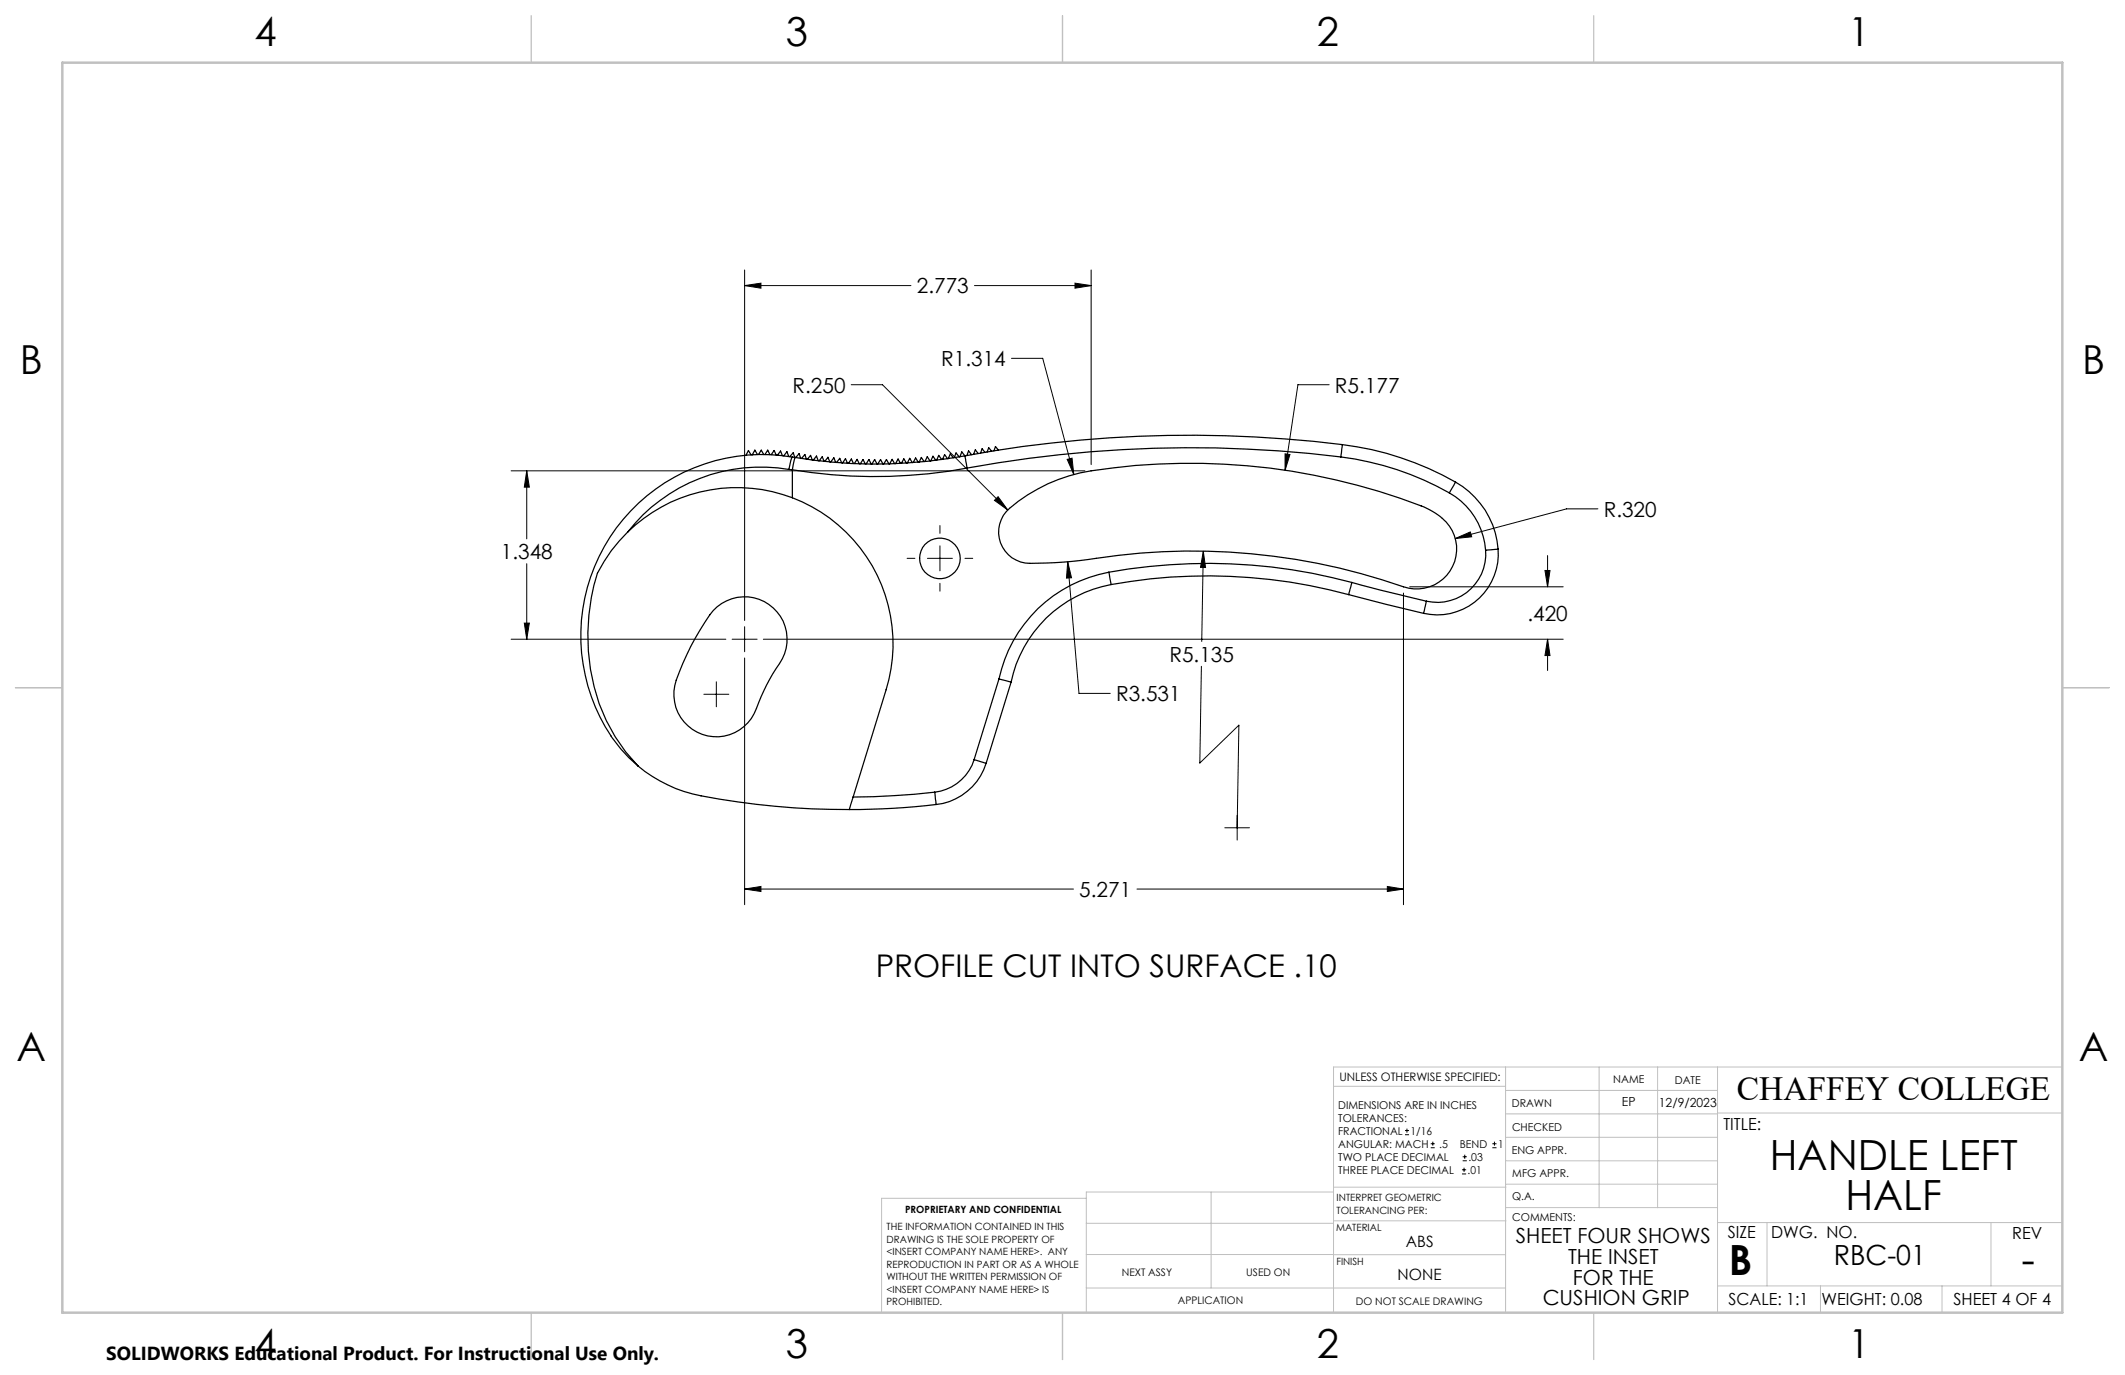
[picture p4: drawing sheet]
<svg xmlns="http://www.w3.org/2000/svg" width="432mm" height="279mm" viewBox="0 0 432 279" stroke-linecap="round" stroke-linejoin="round" font-family="sans-serif">
<g fill="none" stroke="#000" stroke-width=".25">
<path d="M152.6 92.4l-.5-.9-.5 1M153.9 92.4l-.5-.9-.5 .9M154.1 92.4l.6-.9 .5 .9M155.4 92.4l.6-.9 .5 .9M156.7 92.4l.6-.9 .4 1M158 92.5l.6-.8 .4 .9M159.2 92.6l.7-.8 .4 .9M160.3 95.4a34.3 34.3 0 0 0-32.7 12.7M160.3 95.4l.7 .1M160.5 92.8l.7-.8 .3 1M161 92.9l-.3 .7-.4 1.8M161 92.9a36.8 36.8 0 0 0-37.9 17.6 36.8 36.8 0 0 0 3 41.7l1.7 1.8 1.8 1.6"/>
<path d="M161 92.9l.6 .1M161 95.5v5.6M161.6 93l-.6 2.5M161.7 93l.7-.8 .3 1M162.9 93.2l.6-.8 .4 .9M164 93.3l.7-.8 .4 1M165.2 93.5l.7-.8 .4 .9M166.4 93.7l.7-.9 .4 1M167.6 93.8l.6-.9 .4 1M168.8 93.9l.6-.9 .4 1M170 94l.6-.9 .4 1M171.2 94.1l.6-.9 .4 1"/>
<path d="M172.4 94.2l.6-.9 .4 .9M173.6 94.2l.6-.9 .4 1M174.8 94.3l.6-.9 .4 .9M176 94.3l.6-.9 .4 .9M177.2 94.3l.5-.9 .5 .9M178.4 94.3l.5-.9 .5 .9M180.6 94.3l-.5-.9-.5 .9M181.8 94.2l-.5-.9-.5 1M183 94.2l-.5-.9-.5 .9M184.2 94.1l-.5-.9-.5 1M185.4 94l-.5-.9-.5 1M186.6 93.9l-.5-.8-.5 .9"/>
<path d="M187.8 93.8l-.6-.8-.4 .9M189 93.7l-.6-.9-.4 1M190.1 93.5l-.5-.8-.5 1M191.3 93.4l-.6-.9-.4 1M192.5 93.2l-.6-.8-.4 .9M193.7 93l-.6-.8-.4 1M194.9 92.9l-.6-.9-.4 1M196.1 92.6a99.9 99.9 0 0 1-34.5 .4M196.1 92.6l.4 2.5M196.1 92.6l-.7-.8-.3 1M196.5 95.1a102.2 102.2 0 0 1-35.5 .4M197.4 92.4l-.6-.8-.3 1"/>
<path d="M198.8 92.1l-.6-.7-.4 .9M200.1 91.9l-.5-.7-.4 .9M201.5 91.7l-.6-.7-.3 .8M202.9 91.5l-.6-.8-.3 .9M272.5 92.9a250.6 250.6 0 0 0-76 2.2M272.5 92.9a59.8 59.8 0 0 1 22 7.3M272.8 90.3a251.2 251.2 0 0 0-76.7 2.3M272.8 90.3l-.3 2.6M272.8 90.3a62.1 62.1 0 0 1 23 7.7M295.8 98l-1.3 2.2M295.8 98a17 17 0 0 1 8.6 13.6M127.6 108.1a30.8 30.8 0 0 0-6.2 8.4 41.9 41.9 0 0 0 1.8 29.9l1.8 3.3 2.1 3.1 2.5 2.8"/>
<path d="M161 101.1a31.8 31.8 0 0 0-33.4 7M161 101.1a31.7 31.7 0 0 1 19.1 39.1l-6.7 21.8M204.5 104a33 33 0 0 1 17.2-8.3 130.3 130.3 0 0 1 68.2 7.6 10.5 10.5 0 0 1 5.6 5.5 8.1 8.1 0 0 1-1.9 8.5 8.1 8.1 0 0 1-8.4 1.9 131.5 131.5 0 0 0-65.8-5.3l-6.7 .5a15.8 15.8 0 0 1-5.3-.2 6.4 6.4 0 0 1-2.9-10.2zM225.3 116.3a27.9 27.9 0 0 0-22.3 21.7M225.3 116.3l.5 2.5M225.3 116.3a113 113 0 0 1 49.4 2.1M225.8 118.8a25.4 25.4 0 0 0-20.3 19.8M225.8 118.8a110 110 0 0 1 48.2 2M274.7 118.4l15.1 3.8M274.7 118.4l-.7 2.4M294.5 100.2a14.6 14.6 0 0 1 7.4 11.6M301.9 111.8a9.9 9.9 0 0 1-12.1 10.4"/>
<path d="M304.4 111.6l-2.5 .2M304.4 111.6a12.4 12.4 0 0 1-15.1 13M144.9 124.1a8.6 8.6 0 0 1 11.8-.9 8.6 8.6 0 0 1 1.7 11.6 44.1 44.1 0 0 0-5.2 10.2 8.6 8.6 0 0 1-11 4 8.6 8.6 0 0 1-4.8-10.8 52.6 52.6 0 0 1 7.5-14.1zM203 138l2.5 .6M203 138l-5.1 16.3M205.5 138.6l-5.1 16.5M274 120.8l15.3 3.8M289.8 122.2l-.5 2.4M129.6 155.6a28.6 28.6 0 0 0 12.9 6.1 157.8 157.8 0 0 0 30.1 2.8M197.9 154.3a9.6 9.6 0 0 1-8 6.7M197.9 154.3l2.5 .8M200.4 155.1a12.1 12.1 0 0 1-10.2 8.4"/>
<path d="M173.4 162l-.8 2.5M189.9 161l.3 2.5M189.9 161a163.3 163.3 0 0 1-16.5 1M190.2 163.5a147.9 147.9 0 0 1-17.6 1"/>
<circle cx="191" cy="113.4" r="4.1"/>
</g>
<g fill="none" stroke="#000" stroke-width=".2">
<path d="M151.3 58l3.3-.5v1.1zM151.3 54.9v71.2M151.3 58h33.8M198 58h23.7M218.4 57.5l3.3 .5-3.3 .6zM221.7 54.9v39.5M173 78.2h6.3l25.5 25.4M205.5 72.8h6.4l6.3 23.6M270.1 78.2h-6.4l-2.6 17.4M103.9 95.7h116.6M107 95.7l.6 3.3h-1.1zM107 95.7v13.8"/>
<path d="M216.9 93.3l.9-.2 .4 3.3zM261.1 92.2l1 .2-1 3.2zM107 114.5v15.4M184.3 113.5h1.6M188.5 113.5h5M191 106.8v1.6M191 110.9v5.1M191 118.5v1.6M196.1 113.5h1.6M202.1 101.7l.7-.8 2 2.7zM217 114.2l.7 3.2-1 .1zM217 114.2l2.3 26.7h6.3"/>
<path d="M244.5 112l.5 3.3h-1.1zM244.5 112l-.3 18.4M286.5 119.2h31.1M295.7 109.4l3.1-1.3 .2 1zM313.9 115.9h1.1l-.5 3.3zM314.5 112.9v6.3M324.7 103.4h-6.4l-22.6 6M103.9 129.9h43.6M106.5 126.6h1.1l-.6 3.3zM145.6 138.5v5.1M148.8 129.9h5M151.3 133.7v50.1"/>
<path d="M151.3 127.4v5M155.1 129.9h162.5M244.1 135.4l-.3 19.6 7.9-7.6-.3 20.8M285.2 120.5v63.3M314.5 129.9l.5 3.3h-1.1zM314.5 129.9v6.3M143 141.1h5.1M248.9 168.2h5M251.4 165.7v5M151.3 180.7l3.3-.6v1.1zM151.3 180.7h66.8M231 180.7h54.2"/>
<path d="M281.9 180.1l3.3 .6-3.3 .5zM285.5 230.6h.8M285.5 229.7h.8M285.9 229.3v.9M290.7 233.2h.8M290.7 232.4h.8M291.1 232v.8M297.1 238.5h.8M297.1 237.7h.8M297.2 235.9h.9M297.2 235.1h.9M297.5 237.3v.8"/>
<path d="M297.6 234.6v.9M303.2 233.2h.9M303.2 232.4h.9M303.7 232v.8"/>
</g>
<g fill="none" stroke="#c0c0c0" stroke-width=".2">
<path d="M305.9 216.8v49.9M324.9 216.8v28.6M336.8 216.8v28.6M349 216.8v49.9M419.1 216.8h-148.1v49.9M271 220.7h34.9M305.9 231.1h43.1M305.9 226.3h43.1M305.9 221.6h43.1M305.9 235.9h43.1M349 226.2h70.1M220.7 248.6h50.3"/>
<path d="M220.7 254.9h50.3M220.7 243.5h-41.6v23.2M246.1 242.2v19.5M271 255h34.9M271 248.1h35M271 242.2h-50.3v24.5M271 241.2h35M305.9 240.6h43.1M306 245.4h43M349 248.4h70.1M359.1 248.4v12.9M404.6 248.4v12.9"/>
<path d="M220.7 261.7h85.2M349 261.3h70.1M369.9 261.3v5.4M394.6 261.3v5.4"/>
</g>
<path d="M108 3.2v9.5M215.9 3.2v9.5M323.8 3.2v9.5M3.1 139.7h9.6M419.1 139.7h9.5M108 266.7v9.6M215.9 266.7v9.6M323.8 266.7v9.6" fill="none" stroke="#c0c0c0" stroke-width=".25"/>
<path d="M12.7 12.7h406.4v254h-406.4z" fill="none" stroke="#c0c0c0" stroke-width=".5"/>
<path d="M216.9 93.3l1.3 3.1-.4-3.3zM261.1 92.2v3.4l1-3.2zM295.7 109.4l3.3-.3-.2-1zM244.5 112l-.6 3.3h1.1zM217 114.2l-.3 3.3 1-.1zM202.1 101.7l2.7 1.9-2-2.7zM151.3 58l3.3-.5v1.1zM218.4 57.5l3.3 .5-3.3 .6zM106.5 126.6h1.1l-.6 3.3zM107 95.7l.6 3.3h-1.1zM151.3 180.7l3.3-.6v1.1zM281.9 180.1l3.3 .6-3.3 .5zM314.5 129.9l.5 3.3h-1.1zM313.9 115.9h1.1l-.5 3.3z" fill="#000"/>
<g font-size="8.5">
<text x="359.6" y="237.7">HANDLE LEFT</text>
<text x="375" y="245.8">HALF</text>
<text x="351.3" y="259">B</text>
<text x="410.8" y="258.9">-</text>
</g>
<g font-size="8.1">
<text x="51.7" y="9.3">4</text>
<text x="159.7" y="9.3">3</text>
<text x="267.6" y="9.3">2</text>
<text x="375.6" y="9.3">1</text>
<text x="4" y="76">B</text>
<text x="423.1" y="76">B</text>
<text x="3.3" y="215.7">A</text>
<text x="422.4" y="215.7">A</text>
<text x="51.7" y="276">4</text>
<text x="159.7" y="276">3</text>
<text x="267.6" y="276">2</text>
<text x="375.6" y="276">1</text>
</g>
<text font-size="6.9" x="352.9" y="223.6">CHAFFEY COLLEGE</text>
<text font-size="6.3" x="177.9" y="198.5">PROFILE CUT INTO SURFACE .10</text>
<text font-size="5.6" x="372.6" y="257">RBC-01</text>
<g font-size="4.2">
<text x="186.3" y="59.6">2.773</text>
<text x="191.2" y="74.4">R1.314</text>
<text x="161" y="79.8">R.250</text>
<text x="271.3" y="79.8">R5.177</text>
<text x="325.9" y="105">R.320</text>
<text x="101.8" y="113.6">1.348</text>
<text x="310.4" y="126.1">.420</text>
<text x="237.6" y="134.4">R5.135</text>
<text x="226.8" y="142.5">R3.531</text>
<text x="219.3" y="182.2">5.271</text>
<text x="308" y="252.7">SHEET FOUR SHOWS</text>
<text x="318.6" y="256.9">THE INSET</text>
<text x="319.6" y="261">FOR THE</text>
<text x="313.5" y="265.2">CUSHION GRIP</text>
</g>
<text font-size="3.8" x="21.6" y="276.3">SOLIDWORKS Educational Product. For Instructional Use Only.</text>
<g font-size="3.4">
<text x="350.2" y="229.5">TITLE:</text>
<text x="351.1" y="251.6">SIZE</text>
<text x="359.9" y="251.6">DWG. NO.</text>
<text x="408.9" y="251.7">REV</text>
<text x="351.2" y="265.2">SCALE: 1:1</text>
<text x="370.1" y="265.3">WEIGHT: 0.08</text>
<text x="396.9" y="265.2">SHEET 4 OF 4</text>
</g>
<g font-size="3.2">
<text x="285.7" y="253.3">ABS</text>
<text x="284" y="260.1">NONE</text>
</g>
<g font-size="2.5">
<text x="329.6" y="224.8">EP</text>
<text x="337.1" y="224.9">12/9/2023</text>
</g>
<text font-size="2.4" x="272.2" y="219.7">UNLESS OTHERWISE SPECIFIED:</text>
<g font-size="2.2">
<text x="327.8" y="220.1">NAME</text>
<text x="340.3" y="220.2">DATE</text>
<text x="271.9" y="225.3">DIMENSIONS ARE IN INCHES</text>
<text x="271.9" y="227.9">TOLERANCES:</text>
<text x="307.2" y="224.9">DRAWN</text>
<text x="271.9" y="230.6">FRACTIONAL</text>
<text x="271.9" y="233.2">ANGULAR: MACH</text>
<text x="286.6" y="230.6">1/16</text>
<text x="292.5" y="233.2">.5</text>
<text x="296.6" y="233.2">BEND</text>
<text x="304.4" y="233.2">1</text>
<text x="307.3" y="229.8">CHECKED</text>
<text x="271.9" y="238.5">THREE PLACE DECIMAL</text>
<text x="271.9" y="235.9">TWO PLACE DECIMAL</text>
<text x="298.2" y="238.5">.01</text>
<text x="298.4" y="235.9">.03</text>
<text x="307.2" y="234.5">ENG APPR.</text>
<text x="307.3" y="239.2">MFG APPR.</text>
<text x="307.3" y="243.9">Q.A.</text>
<text x="307.3" y="248.1">COMMENTS:</text>
</g>
<g font-size="2.1">
<text x="227.9" y="259.2">NEXT ASSY</text>
<text x="253.3" y="259.2">USED ON</text>
<text x="239.3" y="265">APPLICATION</text>
<text x="275.5" y="265.1">DO NOT SCALE DRAWING</text>
</g>
<g font-size="2">
<text x="271.6" y="244.1">INTERPRET GEOMETRIC</text>
<text x="180.2" y="250">THE INFORMATION CONTAINED IN THIS</text>
<text x="183.9" y="246.4">PROPRIETARY AND CONFIDENTIAL</text>
<text x="271.5" y="250.2">MATERIAL</text>
<text x="271.6" y="246.6">TOLERANCING PER:</text>
<text x="180.2" y="252.5">DRAWING IS THE SOLE PROPERTY OF</text>
<text x="180.2" y="255.1">&lt;INSERT COMPANY NAME HERE&gt;. ANY</text>
<text x="180.2" y="257.6">REPRODUCTION IN PART OR AS A WHOLE</text>
<text x="271.5" y="257">FINISH</text>
<text x="180.2" y="260.1">WITHOUT THE WRITTEN PERMISSION OF</text>
<text x="180.2" y="262.6">&lt;INSERT COMPANY NAME HERE&gt; IS</text>
<text x="180.2" y="265.2">PROHIBITED.</text>
</g>
</svg>
